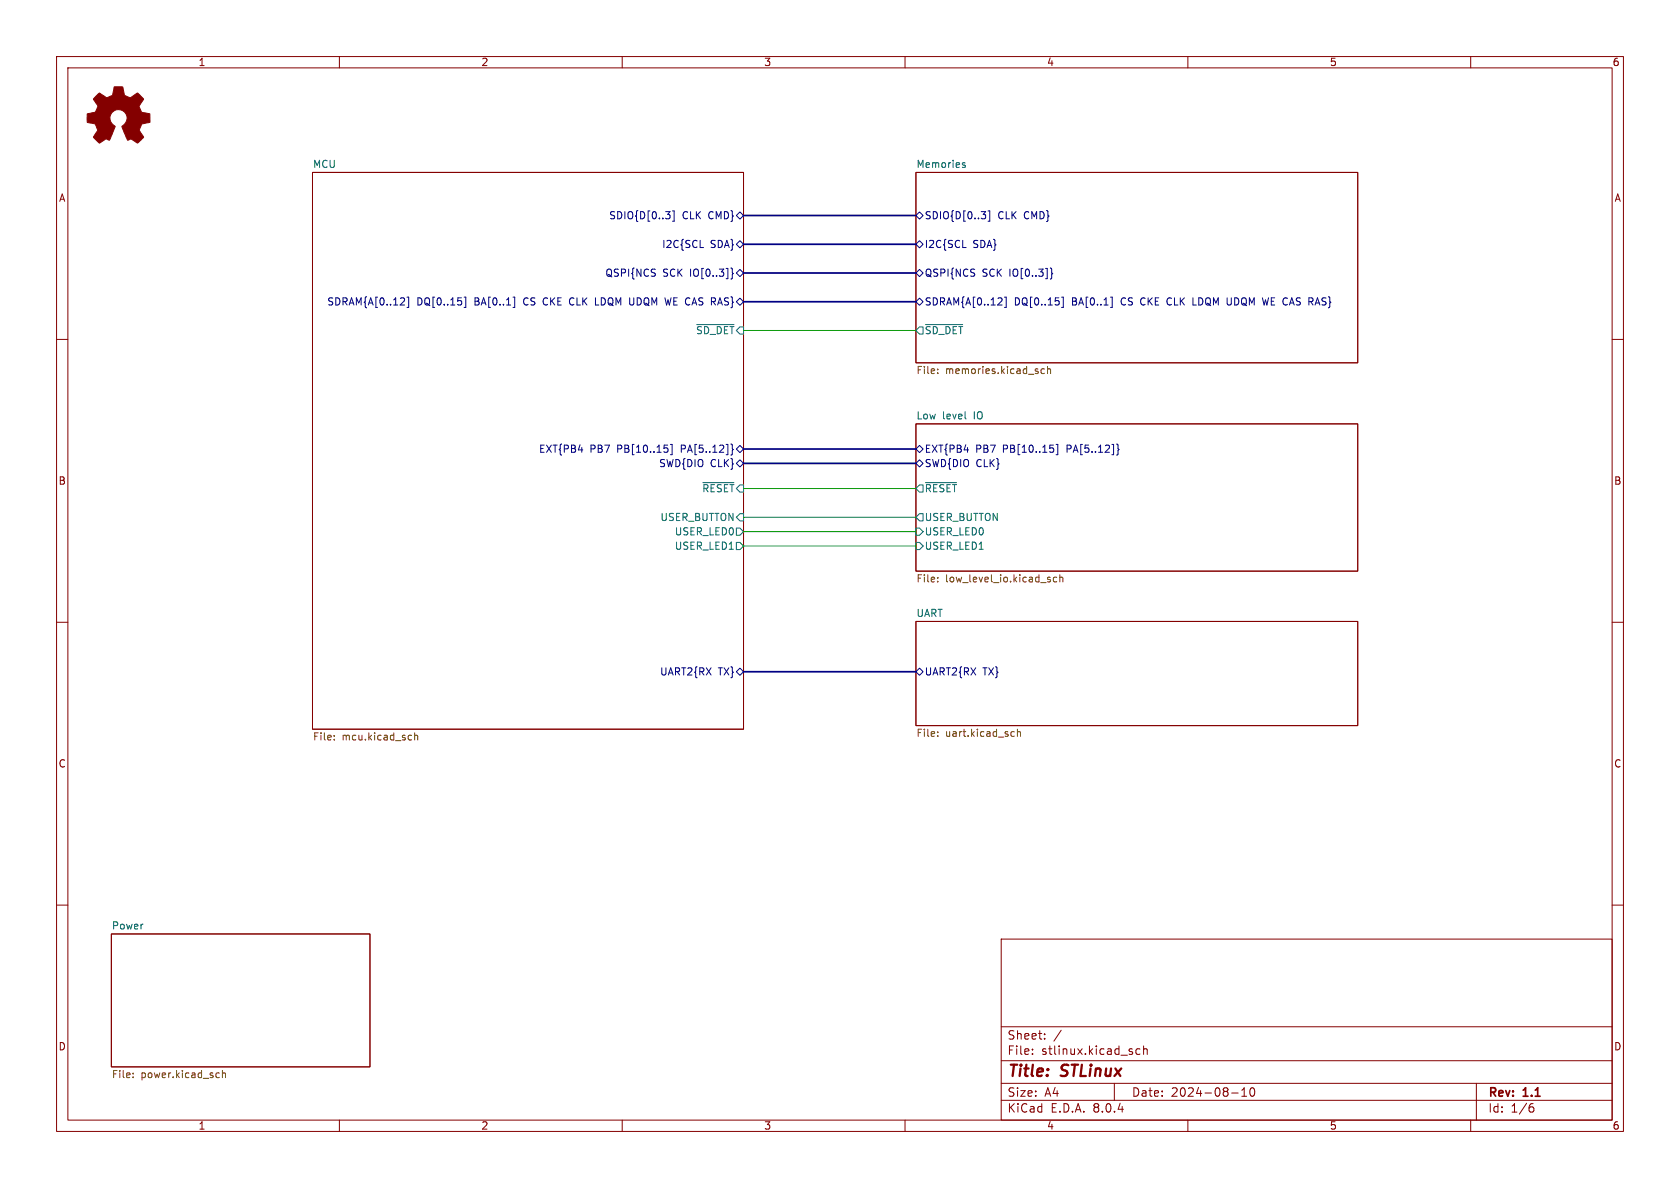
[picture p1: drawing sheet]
<svg xmlns="http://www.w3.org/2000/svg" width="297mm" height="210mm" viewBox="0 0 297 210" stroke-linecap="round" stroke-linejoin="round" font-family="sans-serif">
<g fill="none" stroke="#840000" stroke-width=".18">
<path d="M10 10h277v190h-277zM12 12h273v186h-273zM60 10v2M110 10v2M160 10v2M210 10v2M260 10v2M55.2 30.5h76.2v98.4h-76.2zM161.9 30.5h78.1v33.6h-78.1zM10 60h2M285 60h2M161.9 74.9h78.1v26.1h-78.1z"/>
<path d="M10 110h2M161.9 109.9h78.1v18.4h-78.1zM285 110h2M10 160h2M285 160h2M19.7 165.1h45.7v23.5h-45.7zM177 166h108v32h-108zM60 198v2M110 198v2M160 198v2M177 194.5h108M177 191.5h108"/>
<path d="M177 187.5h108M177 181.5h108M182.5 186.3v.1M182.5 185.5v.1M184.7 183.6v.1M184.7 182.8v.1M187.6 182.1l-1.3 2M197 191.5v3M201.5 185.5l-.4-.1-.3 .3v.4l.2 .2h.5M202.2 185.5l.2-.1 .3 .1 .1 .9M202.2 184.9v1.5M210 198v2"/>
<path d="M217.7 193.2h1.2M219.5 193.8h.9M219.5 192.7l.5-.4v1.5M221.2 192.4l.1-.1a.81 .81 0 0 1 .6 .6 .81 .81 0 0 1-.3 .8l-.1 .1a.81 .81 0 0 1-.6-.6 .81 .81 0 0 1 .3-.8zM260 198v2M261 191.5v6.5M270.6 195.7h.3l.3 .3-.1 .5-.5 .1M271 195.1l-.4 .1"/>
</g>
<g fill="none" stroke="#000084" stroke-width=".18">
<path d="M117.7 37.4h.8l-.5 .5M118.2 37.9l.3 .2v.3l-.3 .3M118.9 37.3h.3v1.8h-.3M130.2 38.1l.6-.6 .6 .6-.6 .6zM161.9 38.1l.7-.6 .6 .6-.6 .6zM173.5 37.4h.8l-.5 .5M174 37.9l.3 .2v.3l-.3 .3M174.7 37.3h.3v1.8h-.3M71.3 52.6l.2 .3v.3l-.8 .7h.8M71.9 52.5h.4v1.8h-.4M82 52.5h.4v1.8h-.4M90.7 52.5h.3v1.8h-.3"/>
<path d="M105.3 53.9h.6M123.8 43.8h.6M129.2 47.4l.3 .2v.6l.1 .2-.1 .1v.6l-.3 .2M130.2 48.3l.6-.7 .6 .7-.6 .6zM130.8 42.5l.6 .7-.6 .6-.6-.6zM161.9 48.3l.7-.7 .6 .7-.6 .6zM161.9 53.3l.7-.6 .6 .6-.6 .7zM162.6 42.5l.6 .7-.6 .6-.7-.6zM170.2 43.8h.6M176.9 52.6l.3 .3-.1 .3-.7 .7h.8M177.6 52.5h.3v1.8h-.3M185.7 47.4l.2 .2v.6l.2 .2-.2 .1v.6l-.2 .2"/>
<path d="M187.7 52.5h.3v1.8h-.3M196.3 52.5h.3v1.8h-.3M210.9 53.9h.6M117.4 78.7h.6M117.8 79.2l.3 .2v.3l-.3 .3M118.5 78.6h.3v1.8h-.3M129.2 78.5l.3 .2v.6l.1 .2-.1 .2v.6l-.3 .1M130.2 79.4l.6-.7 .6 .7-.6 .6zM161.9 79.4l.7-.7 .6 .7-.6 .6zM185.6 78.7h.6M186.2 79.2l.1 .2-.1 .5M186.7 78.6h.3v1.8h-.3"/>
<path d="M197.4 78.5l.3 .2v.6l.1 .2-.1 .2v.6l-.3 .1M130.2 81.9l.6-.6 .6 .6-.6 .7zM161.9 81.9l.7-.6 .6 .6-.6 .7zM130.2 118.7l.6-.6 .6 .6-.6 .7zM161.9 118.7l.7-.6 .6 .6-.6 .7z"/>
</g>
<g fill="none" stroke="#725600" stroke-width=".18">
<path d="M165.8 65.3v.1M165.8 65.9v.1M184.6 65.3l-.3-.1-.3 .2 .2 .6h.4M185.2 65.3l.2-.1 .3 .1v.7M185.2 64.8v1.2M165.8 102.1v.1M165.8 102.8v.1M185.6 102.4l.1 .2-.1 .3M185.6 102l.1 .1M186.8 102.1l-.3-.1-.3 .3 .1 .5h.5M187.4 102.1l.1-.1 .3 .1 .1 .8M187.4 101.6v1.3"/>
<path d="M59.1 130.7v.1M59.1 130v.1M72.6 130h.2M72.8 130.8h-.2M73.3 129.5v1.3M73.3 130.1l.2-.1h.3l.1 .8M165.8 130.1v.1M165.8 129.4v.1M179 129.3l.3 .1M179.3 130.1l-.3 .1M179.9 129.5l.1-.2 .3 .1 .1 .8M179.9 128.9v1.3"/>
<path d="M23.5 190.4v.1M23.5 189.7v.1M38.4 189.7h.4M38.8 190.4l-.4 .1M39.3 189.8l.2-.1h.3l.1 .8M39.3 189.2v1.3"/>
</g>
<g fill="none" stroke="#006464" stroke-width=".18">
<path d="M170.2 29.1l.4 .1 .1 .2-.2 .2-.4-.1M170.2 28.8h.4M123.2 57.4h6.6M162.6 57.8h.6v1.3h-.6l-.7-.7zM163.6 57.4h6.6M170.7 74l.1 .1M124.3 85.3h5.5M130.2 93.3h.6l.6 .7-.6 .6h-.6zM130.2 95.9h.6l.6 .6-.6 .7h-.6zM130.8 90.8h.6v1.3h-.6l-.6-.7zM161.9 93.3h.7l.6 .7-.6 .6h-.7zM161.9 95.9h.7l.6 .6-.6 .7h-.7z"/>
<path d="M162.6 90.8h.6v1.3h-.6l-.7-.7zM162.6 85.7h.6v1.3h-.6l-.7-.6zM163.6 85.3h5.5"/>
</g>
<path d="M17.3 16.7l.3-.3 .9 .6a.62 .62 0 0 0 1 0l.2-.1a1.62 1.62 0 0 0 .4-1.3l.1-.3 1.5 .1 .2 .7a.74 .74 0 0 0 .6 1l.5 .2 1.3-.9 1.1 1.1-.4 .7a.75 .75 0 0 0-.2 1.2l.2 .4 1.5 .3v1.5l-1.4 .3-.1 .1a1.23 1.23 0 0 0-.3 1.2l.7 1-.1 .2-1 .9-.8-.5a.54 .54 0 0 0-.9 0l-1-2.4a2.33 2.33 0 0 0 .8-1.9 1.54 1.54 0 0 0-2.5-.7 1.54 1.54 0 0 0 .5 2.6l-1.1 2.4a.69 .69 0 0 0-1.1 .1l-.6 .4-1.1-1.1 .8-1.2-.2-.5a.71 .71 0 0 0-.9-.7l-.8-.2v-1.5l.5-.1a1.11 1.11 0 0 0 1.2-.7 .72 .72 0 0 0-.2-1.2l-.4-.6z" fill="#840000" stroke="#840000" stroke-width=".18"/>
<path d="M131.4 38.1h30.5M131.4 53.3h30.5M131.4 43.2h30.5M131.4 48.3h30.5M131.4 79.4h30.5M131.4 81.9h30.5M131.4 118.7h30.5" fill="none" stroke="#000084" stroke-width=".3"/>
<path d="M131.4 58.4h30.5M131.4 91.4h30.5M131.4 96.5h30.5M131.4 86.4h30.5M131.4 94h30.5" fill="none" stroke="#009600" stroke-width=".18"/>
<g font-size="2.8" fill="#840000">
<text x="178" y="190.9">Title:</text>
<text x="187.7" y="190.9">STLinux</text>
</g>
<g font-size="2.1" fill="#840000">
<text x="178" y="184">Sheet:</text>
<text x="178" y="186.7">File:</text>
<text x="184.1" y="186.7">stlinux.kicad_sch</text>
<text x="178" y="196.9">KiCad</text>
<text x="178" y="194.1">Size:</text>
<text x="184.7" y="194.1">A4</text>
<text x="185.7" y="196.9">E.D.A.</text>
<text x="193.3" y="196.9">8.0.4</text>
<text x="200" y="194.1">Date:</text>
<text x="207" y="194.1">2024-08-10</text>
<text x="263" y="194.3">Rev:</text>
<text x="263" y="196.9">Id:</text>
<text x="267.1" y="196.9">1/6</text>
<text x="269.4" y="194.3">1.1</text>
</g>
<g font-size="1.8" fill="#840000">
<text x="35" y="11.9">1</text>
<text x="85" y="11.9">2</text>
<text x="135" y="11.9">3</text>
<text x="185" y="11.9">4</text>
<text x="235" y="11.9">5</text>
<text x="285" y="11.9">6</text>
<text x="10.3" y="35.9">A</text>
<text x="285.3" y="35.9">A</text>
<text x="10.3" y="85.9">B</text>
<text x="285.3" y="85.9">B</text>
<text x="10.3" y="135.9">C</text>
<text x="285.3" y="135.9">C</text>
<text x="10.3" y="185.9">D</text>
<text x="285.3" y="185.9">D</text>
<text x="35" y="199.9">1</text>
<text x="85" y="199.9">2</text>
<text x="135" y="199.9">3</text>
<text x="185" y="199.9">4</text>
<text x="235" y="199.9">5</text>
<text x="285" y="199.9">6</text>
</g>
<g font-size="1.8" fill="#006464">
<text x="55.2" y="29.8">MCU</text>
<text x="161.9" y="29.8">Memories</text>
<text x="122.9" y="59.3">~{SD_DET}</text>
<text x="163.4" y="59.3">~{SD_DET}</text>
<text x="161.9" y="74.2">Low</text>
<text x="166.6" y="74.2">level</text>
<text x="172.2" y="74.2">IO</text>
<text x="124" y="87.2">~{RESET}</text>
<text x="163.4" y="87.2">~{RESET}</text>
<text x="116.7" y="92.3">USER_BUTTON</text>
<text x="119.2" y="94.8">USER_LED0</text>
<text x="163.4" y="94.8">USER_LED0</text>
<text x="163.4" y="92.3">USER_BUTTON</text>
<text x="119.2" y="97.4">USER_LED1</text>
<text x="163.4" y="97.4">USER_LED1</text>
<text x="161.9" y="109.1">UART</text>
<text x="19.7" y="164.4">Power</text>
</g>
<g font-size="1.8" fill="#000084">
<text x="107.6" y="39">SDIO{D[0..3]</text>
<text x="120.6" y="39">CLK</text>
<text x="125.3" y="39">CMD}</text>
<text x="163.4" y="39">SDIO{D[0..3]</text>
<text x="176.4" y="39">CLK</text>
<text x="181.1" y="39">CMD}</text>
<text x="117" y="44">I2C{SCL</text>
<text x="125.6" y="44">SDA}</text>
<text x="163.4" y="44">I2C{SCL</text>
<text x="172" y="44">SDA}</text>
<text x="106.9" y="49.1">QSPI{NCS</text>
<text x="117.2" y="49.1">SCK</text>
<text x="122.1" y="49.1">IO[0..3]}</text>
<text x="163.4" y="49.1">QSPI{NCS</text>
<text x="173.6" y="49.1">SCK</text>
<text x="178.5" y="49.1">IO[0..3]}</text>
<text x="57.8" y="54.2">SDRAM{A[0..12]</text>
<text x="73.7" y="54.2">DQ[0..15]</text>
<text x="84" y="54.2">BA[0..1]</text>
<text x="92.8" y="54.2">CS CKE CLK</text>
<text x="106.1" y="54.2">LDQM UDQM WE CAS RAS}</text>
<text x="163.4" y="54.2">SDRAM{A[0..12]</text>
<text x="179.3" y="54.2">DQ[0..15]</text>
<text x="189.6" y="54.2">BA[0..1]</text>
<text x="198.5" y="54.2">CS CKE CLK</text>
<text x="211.7" y="54.2">LDQM UDQM WE CAS RAS}</text>
<text x="95.2" y="80.2">EXT{PB4</text>
<text x="104.3" y="80.2">PB7</text>
<text x="109.2" y="80.2">PB[10..15]</text>
<text x="116.4" y="82.8">SWD{DIO</text>
<text x="120.7" y="80.2">PA[5..12]}</text>
<text x="125.6" y="82.8">CLK}</text>
<text x="163.4" y="82.8">SWD{DIO</text>
<text x="163.4" y="80.2">EXT{PB4</text>
<text x="172.5" y="80.2">PB7</text>
<text x="172.5" y="82.8">CLK}</text>
<text x="177.4" y="80.2">PB[10..15]</text>
<text x="188.9" y="80.2">PA[5..12]}</text>
<text x="116.6" y="119.6">UART2{RX</text>
<text x="127" y="119.6">TX}</text>
<text x="163.4" y="119.6">UART2{RX</text>
<text x="173.7" y="119.6">TX}</text>
</g>
<g font-size="1.8" fill="#725600">
<text x="161.9" y="66.4">File:</text>
<text x="167.1" y="66.4">memories.kicad_sch</text>
<text x="161.9" y="103.3">File:</text>
<text x="167.1" y="103.3">low_level_io.kicad_sch</text>
<text x="55.2" y="131.2">File:</text>
<text x="60.5" y="131.2">mcu.kicad_sch</text>
<text x="161.9" y="130.6">File:</text>
<text x="167.1" y="130.6">uart.kicad_sch</text>
<text x="19.7" y="190.9">File:</text>
<text x="24.9" y="190.9">power.kicad_sch</text>
</g>
</svg>
